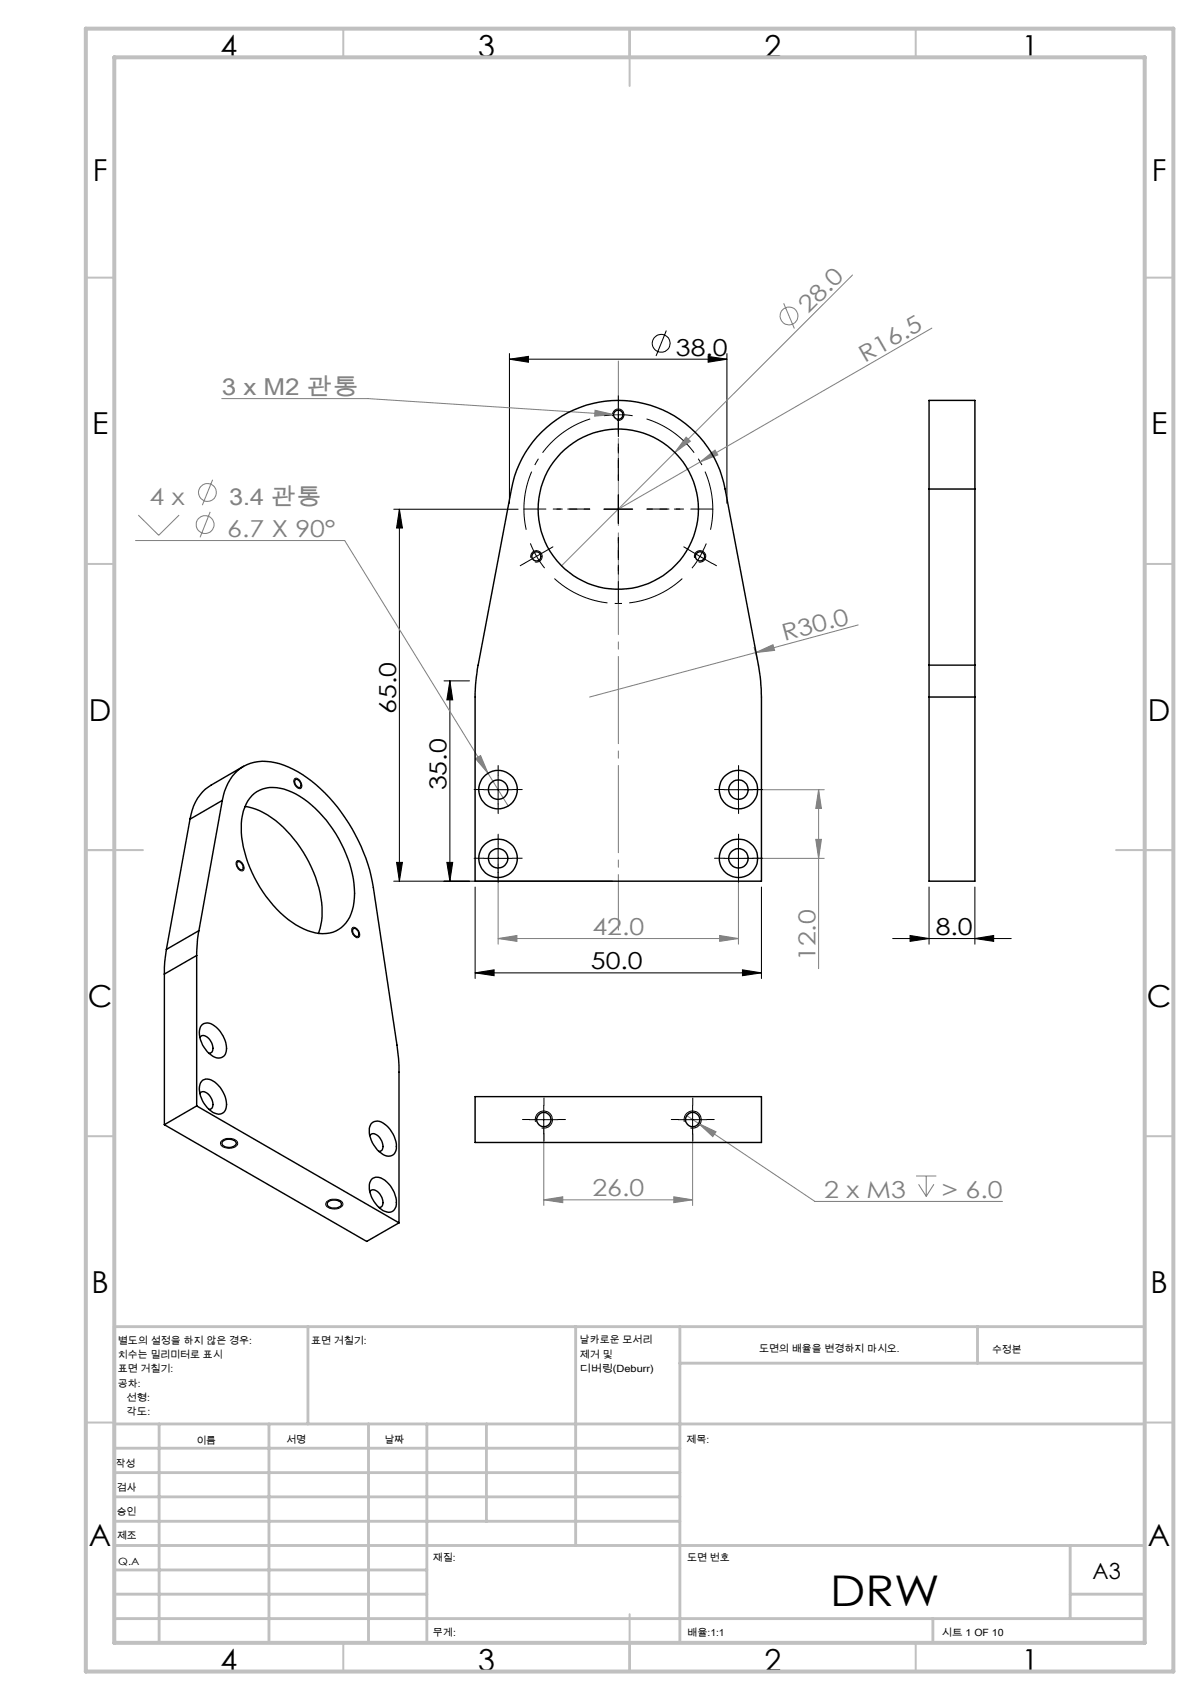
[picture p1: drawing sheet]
<svg xmlns="http://www.w3.org/2000/svg" width="210mm" height="297mm" viewBox="0 0 210 297" stroke-linecap="round" stroke-linejoin="round" font-family="sans-serif">
<g fill="none" stroke="#000" stroke-width=".18">
<path d="M116.4 57.7l-1.8 4.5M89 62.8l3.3-.5v1zM89 61.8v26.1M89 62.8h38M107 72.7a1 1 0 0 1 .9-1.3 1 1 0 0 1 1.1 1.1 1 1 0 0 1-1.2 .9M123.7 62.3l3.3 .5-3.3 .5zM127 61.8v26.1M68.8 89h21.7M69.8 89v64.9M69.8 89l.5 3.2h-1zM92.7 97.5a1 1 0 0 1 .9-1.3 1 1 0 0 1 1.1 1.1 1 1 0 0 1-1.2 .9M105.5 89h5"/>
<path d="M108 86.5v5M120.2 96l2.1 1.2M121.4 97.5a.99 .99 0 0 1 .8-1.3 .99 .99 0 0 1 1.1 1.1 .99 .99 0 0 1-1.2 .9M122.3 97.2l-1.4 2.1M122.3 97.2l2.2 1.3M123.4 95l-1.1 2.2M77.6 119h4.4M78.6 119v34.9M78.6 119l.5 3.3h-1zM51.4 136.1a.89 .89 0 0 1 1.3 .8 .54 .54 0 0 1-.2 .8 .54 .54 0 0 1-.7-.3l-.5-.8zM84.5 138h5M87 135.5v5"/>
<path d="M126.5 138h5M129 135.5v5M41.3 150.5a.96 .96 0 0 1 1.3 .9l.1 .1a.49 .49 0 0 1-.3 .7 .49 .49 0 0 1-.7-.3l-.4-.7-.1-.5zM68.8 153.9h38.2M69.3 150.7h1l-.5 3.2zM78.1 150.7h1l-.5 3.2zM83 155v16M84.5 150h5M87 147.5v5M126.5 150h5M129 147.5v5M133 155v16"/>
<path d="M162.3 155v10M170.3 155v10M61.6 162.1a1.2 1.2 0 0 1 1.2 1.4 .54 .54 0 0 1-.5 .3 .54 .54 0 0 1-.5-.3l-.3-.7v-.5zM83 170l3.3-.6v1.1zM83 170h50M129.7 169.4l3.3 .6-3.3 .5zM156 164h20.7M159 163.4l3.3 .6-3.3 .5zM170.3 164l3.3-.6v1.1zM38.7 199.4a2.01 2.01 0 0 1 2.8 .2 1.04 1.04 0 0 1-1.2 1h-.8a.91 .91 0 0 1-.9-1.1zM92.5 195.6h5M93.6 196a1.51 1.51 0 0 1 1.3-1.9 1.51 1.51 0 0 1 1.6 1.6 1.51 1.51 0 0 1-1.9 1.4"/>
<path d="M95 193.1v5M118.5 195.6h5M119.6 196a1.51 1.51 0 0 1 1.3-1.9 1.51 1.51 0 0 1 1.6 1.6 1.51 1.51 0 0 1-1.9 1.4M121 193.1v5M57.1 209.9a2.06 2.06 0 0 1 2.8 .3 1.13 1.13 0 0 1-1.4 1l-.9-.1a.72 .72 0 0 1-.5-1.2z"/>
<circle cx="115.5" cy="60" r="1.56"/>
</g>
<g fill="none" stroke="#808080" stroke-width=".18">
<path d="M136.9 53l1.9 4.4M148.9 48l-50.8 50.8M162.8 57.3l-40.5 23.4M38.7 69.6h25.5l43 2.8M104 71.7l3.2 .7-3.3 .3zM107.2 72.4l1.6 .1M119.9 76.4l.7 .7-2.7 2zM23.7 94.4h36.5l25.1 40.7M24.2 90l3.5 3.5 3.6-3.5M36.7 89.4l-1.7 4.5M37.1 83.8l-1.8 4.5M122.3 80.7l2.6-2.1 .5 .9z"/>
<path d="M122.3 80.7l-14.3 8.3M131.7 113l.6 2.2M132 114l3-1.4 .3 1zM149.9 109.2l-46.9 12.6M83.1 132.5l.9-.5 1.3 3.1zM85.3 135.1l3.5 5.7M130 138h14M143 138l.5 3.2h-1zM143 138v31.2M87 151v14M129 151v14M130 150h14"/>
<path d="M142.5 146.6h1l-.5 3.4zM87 164l3.3-.6v1.1zM87 164h42M125.7 163.4l3.3 .6-3.3 .5zM95 196.6v14M120 194.9l2.1 1.4M121 196.6v14M122.1 196.3l3 1.4-.6 .9zM122.1 196.3l20.3 13.6h32.8M95 209.6l3.3-.5v1zM95 209.6h26M117.7 209.1l3.3 .5-3.3 .5z"/>
<path d="M160.1 205.5h3.5M160.5 206.9l1.3 2.1M161.8 205.5v3.5M163.2 206.9l-1.4 2.1"/>
<circle cx="137.8" cy="55.2" r="1.56"/>
<circle cx="35.8" cy="91.6" r="1.55"/>
<circle cx="36.2" cy="86" r="1.54"/>
</g>
<path d="M108 72.4l-2.5 .2M108 72.4l2.5 .2M93.7 97.2l1.5 2.1M93.7 97.2l-1-2.3" fill="none" stroke="#000" stroke-width=".18" stroke-dasharray="15.2 1.3 1.3 1.3" stroke-linecap="butt"/>
<path d="M103.1 73.2a16.5 16.5 0 0 0-11.2 19.3M124.1 92.5a16.5 16.5 0 0 0-11.1-19.3M96.9 101.1a16.5 16.5 0 0 0 22.3 0" fill="none" stroke="#000" stroke-width=".18" stroke-dasharray="15.2 1.3 1.3 1.3" stroke-dashoffset="4.9" stroke-linecap="butt"/>
<path d="M108 162.5v-99.4" fill="none" stroke="#808080" stroke-width=".18" stroke-dasharray="15.2 1.3 1.3 1.3" stroke-dashoffset="5.5"/>
<g fill="none" stroke="#c0c0c0" stroke-width=".35">
<path d="M60 5v5M110 5v10M160 5v5M15 48.5h5M200 48.5h5M15 98.5h5M200 98.5h5M15 148.5h10M195 148.5h10M15 198.5h5M200 198.5h5M15 248.5h5"/>
<path d="M200 248.5h5M60 287v5M110 282v10M160 287v5"/>
</g>
<g fill="none" stroke="#c0c0c0" stroke-width=".5">
<path d="M53.8 231.8v17M100.6 231.8v38.2M118.8 231.8v55.2M118.8 238.2h81.2M170.8 231.8v6.4M200 231.8h-180v55.2M20 248.8h180M20 257.3h98.8M20 253h98.8M27.8 248.8v38.2M47 248.8v38.2M64.4 248.8v38.2"/>
<path d="M74.6 248.8v38.2M85 248.8v17M20 265.8h98.8M20 261.5h98.8M20 278.5h54.6M20 274.3h54.6M20 270h180M187 278.5h13M187 270v12.8M20 282.8h180M163 282.8v4.2"/>
</g>
<path d="M15 5h190v287h-190zM20 10h180v277h-180z" fill="none" stroke="#c0c0c0" stroke-width=".7"/>
<g fill="none" stroke="#000" stroke-width=".18" stroke-dasharray="15.2 1.3 1.3 1.3">
<path d="M108 72.4v-2.5M108 72.4v2.5M108 69.9v-.8M108 74.9v.8M91.6 98.4l-.7 .4M93.7 97.2l-2.1 1.2M93.7 97.2l2.2-1.3M95.9 95.9l.7-.4M108 88.9v-2.5M108 88.9h-2.5M108 88.9v2.5M108 88.9h2.5"/>
<path d="M120.2 95.9l-.7-.4M124.5 98.4l.7 .4M84.5 137.9h-1.7M87 135.4v-1.7M89.5 137.9h1.7M126.5 137.9h-1.7M129 135.4v-1.7M131.5 137.9h1.7M84.5 149.9h-1.7M87 147.4v-1.7M87 152.4v1.7M87 140.4v1.7"/>
<path d="M89.5 149.9h1.7M126.5 149.9h-1.7M129 147.4v-1.7M129 152.4v1.7M129 140.4v1.7M131.5 149.9h1.7M92.5 195.6h-1.2M95 193.1v-1.3M95 198.1v1.2M97.5 195.6h1.3M118.5 195.6h-1.2M121 193.1v-1.3"/>
<path d="M121 198.1v1.2M123.5 195.6h1.3"/>
</g>
<path d="M103 88.9h-5.7M108 83.9v-5.7M108 93.9v5.8M113 88.9h5.8" fill="none" stroke="#000" stroke-width=".18" stroke-dasharray="15.2 1.3 1.3 1.3" stroke-dashoffset="14.3"/>
<path d="M103 88.9h-11.5M108 83.9v-11.5M108 93.9v11.5M113 88.9h11.5" fill="none" stroke="#000" stroke-width=".18" stroke-dasharray="15.2 1.3 1.3 1.3" stroke-dashoffset="11.4"/>
<g fill="#000">
<path d="M69.3 150.7h1l-.5 3.2zM69.8 89l.5 3.2h-1zM78.1 150.7h1l-.5 3.2zM78.6 119l.5 3.3h-1z"/>
<path d="M129.7 169.4l3.3 .6-3.3 .5zM83 170l3.3-.6v1.1zM123.7 62.3l3.3 .5-3.3 .5zM89 62.8l3.3-.5v1z"/>
<path d="M159 163.4l3.3 .6-3.3 .5zM170.3 164l3.3-.6v1.1z"/>
</g>
<g fill="#808080">
<path d="M132 114l3-1.4 .3 1z"/>
<path d="M122.3 80.7l2.6-2.1 .5 .9z"/>
<path d="M119.9 76.4l.7 .7-2.7 2z"/>
<path d="M117.7 209.1l3.3 .5-3.3 .5zM95 209.6l3.3-.5v1z"/>
<path d="M83.1 132.5l2.2 2.6-1.3-3.1zM104 71.7l-.1 1 3.3-.3zM122.1 196.3l2.4 2.3 .6-.9z"/>
<path d="M143 138l.5 3.2h-1zM142.5 146.6h1l-.5 3.4z"/>
<path d="M87 164l3.3-.6v1.1zM125.7 163.4l3.3 .6-3.3 .5z"/>
</g>
<g fill="none" stroke="#000" stroke-width=".25">
<path d="M94.6 75.5a19 19 0 0 1 32.1 9.9l5.8 30.8 .4 2.8 .1 2.8v32.1h-50l.1-34.2 .3-2.8 6-31.5a18.7 18.7 0 0 1 5.2-9.9zM162.3 85.4v-15.4h8v15.4M162.3 85.4v30.8M162.3 85.4h8M170.3 85.4v30.8M162.3 116.2v5.6M162.3 116.2h8M170.3 116.2v5.6M38.8 139.8a8.1 8.1 0 0 1 4.3-6.2 9.3 9.3 0 0 1 8.1 .8 28.2 28.2 0 0 1 12.3 14.5l1.1 3.1 .6 3.1 4.4 29.9 .1 28.6M38.8 139.8l-4.1 22.8M38.8 139.8l-5.6 3.3M42.5 133.9l-5.6 3.3a8 8 0 0 0-3.7 5.9"/>
<path d="M44 139a5.6 5.6 0 0 1 6.3-.9 18.8 18.8 0 0 1 9.3 9.3 16.6 16.6 0 0 1 2 11.6 5.3 5.3 0 0 1-7.2 3.8 15.9 15.9 0 0 1-7.9-6.2 20.8 20.8 0 0 1-4.3-12.7 7.9 7.9 0 0 1 1.8-4.9zM51.6 136.2a.92 .92 0 0 1 .9 1.3 .69 .69 0 0 1-1-.6v-.4zM162.3 121.8v32.1h8v-32.1M162.3 121.8h8M33.2 143.1l-4.1 22.8M41.4 150.7a.74 .74 0 0 1 1.1 .7v.2a.35 .35 0 0 1-.1 .3 .35 .35 0 0 1-.4 0l-.6-.7zM42.8 140.9a13.5 13.5 0 0 1 7.9 4.9 21.5 21.5 0 0 1 5.6 14.3l-.4 2.1-.3 .9M28.7 170.2v26.3M29.1 165.9l-.3 2.1-.1 2.2M34.4 166.9v26.3M34.4 166.9l-5.7 3.3M34.7 162.6l-.2 1.5-.1 2.8"/>
<path d="M34.7 162.6l-5.6 3.3M35.2 179.1a1.62 1.62 0 0 1 2.3 .2 4.9 4.9 0 0 1 2 4.6 1.5 1.5 0 0 1-2.6 .4 4.9 4.9 0 0 1-2-4.6zM61.6 162.3a.7 .7 0 0 1 .8 .1 .7 .7 0 0 1 .3 .7 .43 .43 0 0 1-.3 .5 .43 .43 0 0 1-.5-.3l-.3-.4zM28.7 196.5l35.4 20.4 5.6-3.3M34.4 193.2l35.3 20.4M34.4 193.2l-5.7 3.3M34.9 191.1l.1-.1a1.07 1.07 0 0 1 1.7 .4 1.98 1.98 0 0 1 .3 2.2l-.5 .2M34.9 181.3l.1-.1a1.07 1.07 0 0 1 1.7 .4 2 2 0 0 1 .3 2.2l-.5 .2M35.4 188.7a2.18 2.18 0 0 1 2.8 .9 4.4 4.4 0 0 1 1.2 4.4 1.46 1.46 0 0 1-2.2 .3 5 5 0 0 1-2.3-4.8zM38.9 199.4a1.75 1.75 0 0 1 2.3 .1 .73 .73 0 0 1-.8 .9 1.26 1.26 0 0 1-1.6-.7zM64.6 198.4l.1-.1a1.07 1.07 0 0 1 1.7 .5 2 2 0 0 1 .3 2.2l-.5 .2M64.9 196.3a1.67 1.67 0 0 1 2.3 .1 4.9 4.9 0 0 1 2 4.6 1.5 1.5 0 0 1-2.6 .4 4.8 4.8 0 0 1-2-4.6z"/>
<path d="M83 191.6h50v8h-50zM57.3 210a1.75 1.75 0 0 1 2.3 .1 .6 .6 0 0 1-.6 .9 1.49 1.49 0 0 1-1.8-.5zM64.6 208.2l.1-.1a1.07 1.07 0 0 1 1.7 .5 1.98 1.98 0 0 1 .3 2.2l-.5 .2M64.9 206.1a1.7 1.7 0 0 1 2.3 .1 4.9 4.9 0 0 1 2 4.6 1.41 1.41 0 0 1-2.3 .7 5.1 5.1 0 0 1-2.3-4.8z"/>
<circle cx="108" cy="72.5" r=".81"/>
<circle cx="93.7" cy="97.2" r=".8"/>
<circle cx="108" cy="88.9" r="14"/>
<circle cx="122.3" cy="97.2" r=".8"/>
<circle cx="87" cy="137.9" r="1.71"/>
<circle cx="87" cy="138" r="3.4"/>
<circle cx="129" cy="137.9" r="1.7"/>
<circle cx="129" cy="138" r="3.4"/>
<circle cx="87" cy="150" r="3.4"/>
<circle cx="87" cy="150" r="1.7"/>
<circle cx="129" cy="150" r="3.4"/>
<circle cx="129" cy="150" r="1.69"/>
<circle cx="95" cy="195.6" r="1.24"/>
<circle cx="121" cy="195.6" r="1.24"/>
</g>
<text font-size="7.4" x="145" y="280.5">DRW</text>
<g font-size="5.3">
<text x="38.5" y="9.9">4</text>
<text x="83.5" y="9.9">3</text>
<text x="133.6" y="9.9">2</text>
<text x="178.6" y="9.9">1</text>
<text x="16.2" y="31.7">F</text>
<text x="201.2" y="31.7">F</text>
<text x="16.1" y="75.9">E</text>
<text x="201.1" y="75.9">E</text>
<text x="15.5" y="125.9">D</text>
<text x="200.5" y="125.9">D</text>
<text x="15.4" y="175.9">C</text>
<text x="200.4" y="175.9">C</text>
<text x="16" y="225.9">B</text>
<text x="201" y="225.9">B</text>
<text x="15.5" y="270.2">A</text>
<text x="200.5" y="270.2">A</text>
<text x="38.5" y="291.9">4</text>
<text x="83.5" y="291.9">3</text>
<text x="133.6" y="291.9">2</text>
<text x="178.6" y="291.9">1</text>
</g>
<g font-size="4.1" fill="#808080">
<text x="141.2" y="54.9" transform="rotate(-45 141.2 54.9)">28.0</text>
<text x="151.1" y="63.4" transform="rotate(-30 151.1 63.4)">R16.5</text>
<text x="38.8" y="69.1">3 x M2 관통</text>
<text x="26.1" y="88.2">4 x</text>
<text x="40.1" y="88.2">3.4 관통</text>
<text x="39.7" y="93.8">6.7 X 90°</text>
<text x="137.1" y="112" transform="rotate(-15 137.1 112)">R30.0</text>
<text x="103.5" y="163.4">42.0</text>
<text x="142.5" y="167.9" transform="rotate(-90 142.5 167.9)">12.0</text>
<text x="103.5" y="209">26.0</text>
<text x="144" y="209.3">2 x M3</text>
<text x="164.6" y="209.3">&gt; 6.0</text>
</g>
<g font-size="4.1">
<text x="118.1" y="62.1">38.0</text>
<text x="69.2" y="124.7" transform="rotate(-90 69.2 124.7)">65.0</text>
<text x="78" y="138.1" transform="rotate(-90 78 138.1)">35.0</text>
<text x="163.5" y="163.4">8.0</text>
<text x="103.2" y="169.4">50.0</text>
</g>
<text font-size="3.9" x="190.9" y="275.8">A3</text>
<g font-size="1.7">
<text x="20.6" y="234.8">별도의 설정을 하지 않은 경우:</text>
<text x="20.6" y="237.3">치수는 밀리미터로 표시</text>
<text x="20.6" y="239.8">표면 거칠기:</text>
<text x="54.4" y="234.8">표면 거칠기:</text>
<text x="101.3" y="234.7">날카로운 모서리</text>
<text x="101.3" y="237.2">제거 및</text>
<text x="101.3" y="239.7">디버링(Deburr)</text>
<text x="132.6" y="236.2">도면의 배율을 변경하지 마시오.</text>
<text x="173.3" y="236.4">수정본</text>
<text x="20.6" y="242.3">공차:</text>
<text x="22.1" y="244.8">선형:</text>
<text x="22.1" y="247.3">각도:</text>
<text x="20.2" y="256.3">작성</text>
<text x="34.3" y="252.2">이름</text>
<text x="50" y="252.1">서명</text>
<text x="67.2" y="252.1">날짜</text>
<text x="120" y="252.1">제목:</text>
<text x="20.4" y="260.5">검사</text>
<text x="20.4" y="264.6">승인</text>
<text x="20.5" y="269">제조</text>
<text x="20.7" y="273.3">Q.A</text>
<text x="75.6" y="272.7">재질:</text>
<text x="120.1" y="272.7">도면 번호</text>
<text x="75.6" y="285.7">무게:</text>
<text x="120.1" y="285.8">배율:1:1</text>
<text x="164.5" y="285.8">시트 1 OF 10</text>
</g>
</svg>
